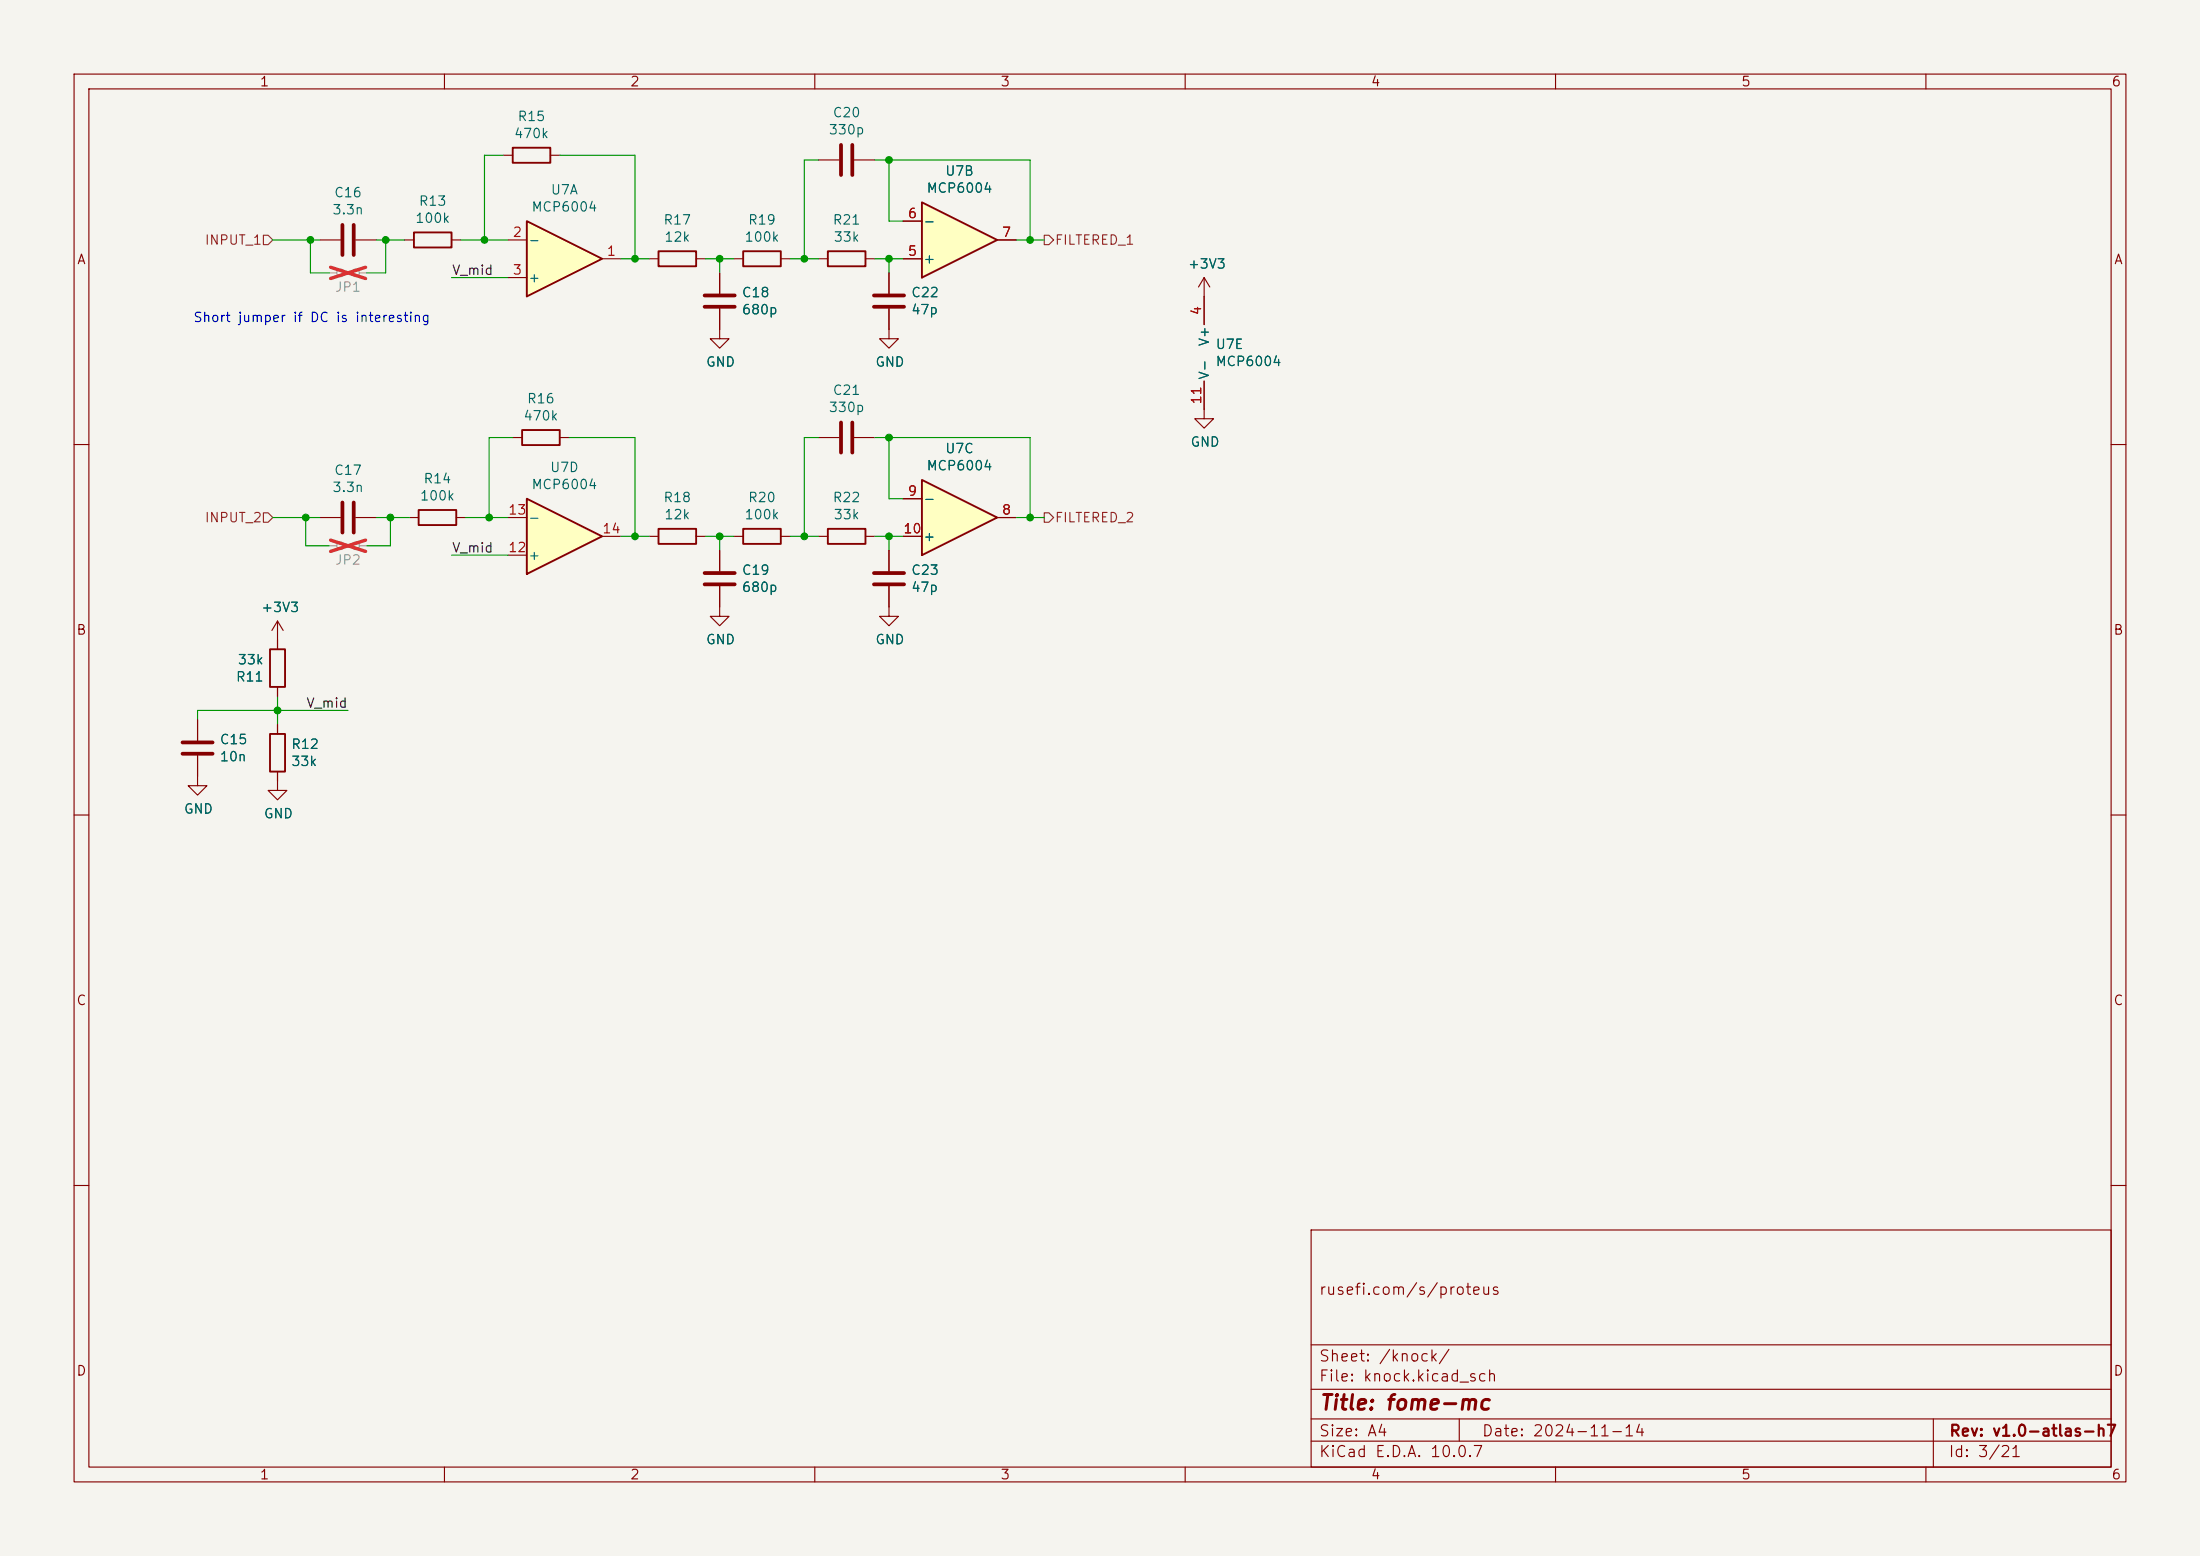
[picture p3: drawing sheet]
<svg xmlns="http://www.w3.org/2000/svg" width="297mm" height="210mm" viewBox="0 0 297 210" stroke-linecap="round" stroke-linejoin="round" font-family="sans-serif">
<path d="M0 0h297v210h-297z" fill="#f5f4ef" stroke="#f5f4ef" stroke-width=".14"/>
<g fill="none" stroke="#840000" stroke-width=".15">
<path d="M10 10h277v190h-277zM12 12h273v186h-273zM60 10v2M110 10v2M160 10v2M210 10v2M260 10v2M67.9 21h1.3M74.3 21h1.3M10 60h2M43.2 69.9h2.8M48 69.9h2.8"/>
<path d="M55.2 69.9h1.3M61.6 69.9h1.3M285 60h2M37.5 83.8v3.8M37.5 92.7v1.3M37.5 83.8l-.8 1.3M37.5 83.8l.7 1.3M10 110h2M285 110h2M10 160h2M177 166h108v32h-108zM285 160h2"/>
<path d="M60 198v2M110 198v2M160 198v2M177 194.5h108M177 191.5h108M177 187.5h108M177 181.5h108M197 191.5v3M210 198v2M260 198v2M261 191.5v6.5"/>
</g>
<path d="M69.2 19.9h5.1v2.1h-5.1zM56.5 68.8h5.1v2.1h-5.1zM36.4 87.6h2.1v5.1h-2.1z" fill="none" stroke="#840000" stroke-width=".25"/>
<path d="M46.2 67.8v4.1M47.8 67.8v4.1" fill="none" stroke="#840000" stroke-width=".51"/>
<g fill="none" stroke="#9c9b98" stroke-width=".15">
<path d="M44.4 73.7h1.1M48.5 73.7h1"/>
<circle cx="46" cy="73.7" r=".51"/>
<circle cx="48" cy="73.7" r=".51"/>
</g>
<path d="M44.6 72.9l4.8 1.5M49.4 72.9l-4.8 1.5" fill="none" stroke="#e12e31" stroke-width=".46"/>
<path d="M71.1 67.3l10.2 5.1-10.2 5.1z" fill="#ffffc2"/>
<path d="M55.9 31.4h5.1v2h-5.1zM88.9 33.9h5.1v2h-5.1zM70.5 58h5.1v2.1h-5.1zM71.1 67.3l10.2 5.1-10.2 5.1z" fill="none" stroke="#840000" stroke-width=".25"/>
<path d="M54.6 32.4h1.3M61 32.4h1.2M87.6 34.9h1.3M94 34.9h1.2M69.2 59.1h1.3M75.6 59.1h1.2M68.6 74.9h2.5M68.6 69.9h2.5M81.3 72.4h2.5M26.7 97.2v2.7M26.7 102v4h1.2l-1.2 1.3-1.3-1.3h1.3M37.5 105.4v1.3h1.2l-1.2 1.3-1.3-1.3h1.3" fill="none" stroke="#840000" stroke-width=".15"/>
<path d="M24.6 101.7h4.1M24.6 100.2h4.1" fill="none" stroke="#840000" stroke-width=".51"/>
<g fill="none" stroke="#9c9b98" stroke-width=".15">
<path d="M44.4 36.8h1.1M48.5 36.8h1"/>
<circle cx="46" cy="36.8" r=".51"/>
<circle cx="48" cy="36.8" r=".51"/>
</g>
<path d="M44.6 36.1l4.8 1.5M49.4 36.1l-4.8 1.5" fill="none" stroke="#e12e31" stroke-width=".46"/>
<path d="M71.1 29.8l10.2 5.1-10.2 5.1z" fill="#ffffc2"/>
<path d="M71.1 29.8l10.2 5.1-10.2 5.1zM111.8 33.9h5v2h-5zM36.4 99.1h2.1v5h-2.1z" fill="none" stroke="#840000" stroke-width=".25"/>
<path d="M43.2 32.4h2.8M48 32.4h2.8M68.6 32.4h2.5M68.6 37.5h2.5M81.3 34.9h2.5M110.5 34.9h1.3M110.5 21.6h2.8M115.3 21.6h2.8M116.8 34.9h1.3M37.5 97.8v1.3M37.5 104.1v1.3" fill="none" stroke="#840000" stroke-width=".15"/>
<path d="M113.5 19.6v4M115.1 19.6v4M46.2 30.4v4M47.8 30.4v4" fill="none" stroke="#840000" stroke-width=".51"/>
<path d="M124.5 27.3l10.1 5.1-10.1 5.1z" fill="#ffffc2"/>
<path d="M100.3 33.9h5.1v2h-5.1zM124.5 27.3l10.1 5.1-10.1 5.1z" fill="none" stroke="#840000" stroke-width=".25"/>
<g fill="none" stroke="#840000" stroke-width=".15">
<path d="M97.2 36.8v2.8M99.1 34.9h1.2M105.4 34.9h1.3M120 36.8v2.8M121.9 34.9h2.6M121.9 29.8h2.6M134.6 32.4h2.6M162.6 37.5v6.3M162.6 37.5l-.8 1.2M162.6 37.5l.7 1.2M97.2 41.7v4h1.2l-1.2 1.3-1.3-1.3h1.3M110.5 59.1h2.8"/>
<path d="M115.3 59.1h2.8M120 41.7v4h1.3l-1.3 1.3-1.3-1.3h1.3M162.6 51.4v5.1h1.2l-1.2 1.3-1.3-1.3h1.3M120 74.3v2.8M120 79.1v2.8"/>
</g>
<path d="M95.1 39.9h4.1M118 39.9h4M95.1 41.4h4.1M113.5 57v4.1M115.1 57v4.1M118 41.4h4M118 78.9h4M118 77.3h4" fill="none" stroke="#840000" stroke-width=".51"/>
<path d="M124.5 64.8l10.1 5.1-10.1 5z" fill="#ffffc2"/>
<path d="M88.9 71.4h5.1v2h-5.1zM100.3 71.4h5.1v2h-5.1zM111.8 71.4h5v2h-5zM124.5 64.8l10.1 5.1-10.1 5z" fill="none" stroke="#840000" stroke-width=".25"/>
<g fill="none" stroke="#840000" stroke-width=".15">
<path d="M97.2 36.8v2.8M120 36.8v2.8M121.9 34.9h2.6M121.9 29.8h2.6M134.6 32.4h2.6M97.2 41.7v2.8M120 41.7v2.8M162.6 40v3.8M162.6 51.4v3.8M87.6 72.4h1.3M94 72.4h1.2M97.2 79.1v4.1h1.2l-1.2 1.3-1.3-1.3h1.3"/>
<path d="M97.2 74.3v2.8M99.1 72.4h1.2M105.4 72.4h1.3M110.5 72.4h1.3M116.8 72.4h1.3M120 79.1v4.1h1.3l-1.3 1.3-1.3-1.3h1.3M120 74.3v2.8M121.9 67.3h2.6M121.9 72.4h2.6M134.6 69.9h2.6M26.7 97.2v2.7M37.5 86.4v1.2"/>
<path d="M37.5 92.7v1.3M37.5 97.8v1.3M26.7 102v2.8M37.5 104.1v1.3"/>
</g>
<path d="M95.1 78.9h4.1M95.1 77.3h4.1" fill="none" stroke="#840000" stroke-width=".51"/>
<path d="M35.6 31.8h.6l.6 .6-.6 .6h-.6zM141 31.8h.6l.6 .6-.6 .6h-.6zM35.6 69.2h.6l.6 .7-.6 .6h-.6zM141 69.2h.6l.6 .7-.6 .6h-.6z" fill="none" stroke="#725600" stroke-width=".15"/>
<g fill="none" stroke="#009600" stroke-width=".15">
<path d="M36.8 32.4h6.4M41.9 32.4v4.4h2.5M50.8 32.4h3.8M52.1 32.4v4.4h-2.6M61 37.5h7.6M62.2 32.4h6.4M67.9 21h-2.5v11.4M75.6 21h10.1v13.9M83.8 34.9h3.8M95.2 34.9h3.9M97.2 34.9v1.9M106.7 34.9h3.8"/>
<path d="M110.5 21.6h-1.9v13.3M118.1 34.9h3.8M118.1 21.6h21v10.8M120 21.6v8.2h1.9M120 34.9v1.9M137.2 32.4h3.8M69.2 59.1h-3.2v10.8M76.8 59.1h8.9v13.3M110.5 59.1h-1.9v13.3M118.1 59.1h21v10.8M120 59.1v8.2h1.9M36.8 69.9h6.4"/>
<path d="M41.3 69.9v3.8h3.1M50.8 69.9h4.4M52.7 69.9v3.8h-3.2M61 74.9h7.6M62.9 69.9h5.7M83.8 72.4h3.8M95.2 72.4h3.9M97.2 72.4v1.9M106.7 72.4h3.8M118.1 72.4h3.8M120 72.4v1.9M137.2 69.9h3.8"/>
<path d="M37.5 94v3.8M47 95.9h-20.3v1.3"/>
</g>
<g fill="#009600" stroke="#009600" stroke-width=".14">
<circle cx="120" cy="59.1" r=".46"/>
<circle cx="120" cy="72.4" r=".46"/>
<circle cx="108.6" cy="72.4" r=".46"/>
<circle cx="139.1" cy="69.9" r=".46"/>
<circle cx="97.2" cy="72.4" r=".46"/>
<circle cx="52.7" cy="69.9" r=".46"/>
<circle cx="66" cy="69.9" r=".46"/>
<circle cx="37.5" cy="95.9" r=".46"/>
<circle cx="85.7" cy="72.4" r=".46"/>
<circle cx="41.3" cy="69.9" r=".46"/>
<circle cx="65.4" cy="32.4" r=".46"/>
<circle cx="41.9" cy="32.4" r=".46"/>
<circle cx="85.7" cy="34.9" r=".46"/>
<circle cx="52.1" cy="32.4" r=".46"/>
<circle cx="108.6" cy="34.9" r=".46"/>
<circle cx="120" cy="21.6" r=".46"/>
<circle cx="139.1" cy="32.4" r=".46"/>
<circle cx="120" cy="34.9" r=".46"/>
<circle cx="97.2" cy="34.9" r=".46"/>
</g>
<text font-size="2" fill="#840000" x="178" y="190.8">Title: fome-mc</text>
<g font-size="1.5" fill="#840000">
<text x="178" y="175.1">rusefi.com/s/proteus</text>
<text x="178" y="184.1">Sheet: /knock/</text>
<text x="178" y="186.8">File: knock.kicad_sch</text>
<text x="178" y="197">KiCad E.D.A. 10.0.7</text>
<text x="178" y="194.2">Size: A4</text>
<text x="200" y="194.2">Date: 2024-11-14</text>
<text x="263" y="197">Id: 3/21</text>
<text x="263" y="194.2">Rev: v1.0-atlas-h7</text>
</g>
<g font-size="1.3" fill="#840000">
<text x="35" y="12">1</text>
<text x="85" y="12">2</text>
<text x="135" y="12">3</text>
<text x="185" y="12">4</text>
<text x="235" y="12">5</text>
<text x="285" y="12">6</text>
<text x="10.3" y="36">A</text>
<text x="285.3" y="36">A</text>
<text x="10.2" y="86">B</text>
<text x="285.2" y="86">B</text>
<text x="10.2" y="136">C</text>
<text x="285.2" y="136">C</text>
<text x="10.2" y="186">D</text>
<text x="285.2" y="186">D</text>
<text x="35" y="200">1</text>
<text x="85" y="200">2</text>
<text x="135" y="200">3</text>
<text x="185" y="200">4</text>
<text x="235" y="200">5</text>
<text x="285" y="200">6</text>
</g>
<g font-size="1.3" fill="#006464">
<text x="69.8" y="16.7">R15</text>
<text x="112.3" y="16.2">C20</text>
<text x="69.3" y="19">470k</text>
<text x="111.8" y="18.5">330p</text>
<text x="44.8" y="29.3">3.3n</text>
<text x="45" y="26.9">C16</text>
<text x="56.4" y="28.1">R13</text>
<text x="71.7" y="28.9">MCP6004</text>
<text x="74.3" y="26.6">U7A</text>
<text x="125" y="26.3">MCP6004</text>
<text x="127.5" y="24">U7B</text>
<text x="56" y="30.4">100k</text>
<text x="71.2" y="33.3">-</text>
<text x="89.5" y="30.6">R17</text>
<text x="89.6" y="32.9">12k</text>
<text x="100.4" y="32.9">100k</text>
<text x="100.9" y="30.6">R19</text>
<text x="112.3" y="30.6">R21</text>
<text x="112.4" y="32.9">33k</text>
<text x="124.6" y="35.9">+</text>
<text x="124.6" y="30.8">-</text>
<text x="71.2" y="38.4">+</text>
<text x="100.1" y="40.4">C18</text>
<text x="122.9" y="40.4">C22</text>
<text x="160.3" y="36.6">+3V3</text>
<text x="100.1" y="42.7">680p</text>
<text x="122.9" y="42.7">47p</text>
<text x="163.5" y="46.8" transform="rotate(-90 163.5 46.8)">V+</text>
<text x="164" y="47.4">U7E</text>
<text x="95.2" y="49.8">GND</text>
<text x="112.3" y="53.6">C21</text>
<text x="118.1" y="49.8">GND</text>
<text x="163.5" y="51.3" transform="rotate(-90 163.5 51.3)">V-</text>
<text x="164" y="49.7">MCP6004</text>
<text x="70.6" y="57.1">470k</text>
<text x="71.1" y="54.8">R16</text>
<text x="111.8" y="55.9">330p</text>
<text x="45" y="64.4">C17</text>
<text x="57.1" y="65.6">R14</text>
<text x="74.2" y="64">U7D</text>
<text x="125" y="63.8">MCP6004</text>
<text x="127.5" y="61.5">U7C</text>
<text x="160.6" y="60.6">GND</text>
<text x="44.8" y="66.7">3.3n</text>
<text x="56.6" y="67.9">100k</text>
<text x="71.2" y="70.8">-</text>
<text x="71.7" y="66.3">MCP6004</text>
<text x="89.5" y="68.1">R18</text>
<text x="89.6" y="70.4">12k</text>
<text x="100.4" y="70.4">100k</text>
<text x="100.9" y="68.1">R20</text>
<text x="112.3" y="68.1">R22</text>
<text x="112.4" y="70.4">33k</text>
<text x="124.6" y="68.3">-</text>
<text x="71.2" y="75.9">+</text>
<text x="100.1" y="77.9">C19</text>
<text x="122.9" y="77.9">C23</text>
<text x="124.6" y="73.4">+</text>
<text x="35.2" y="82.9">+3V3</text>
<text x="100.1" y="80.2">680p</text>
<text x="122.9" y="80.2">47p</text>
<text x="32" y="90">33k</text>
<text x="95.2" y="87.3">GND</text>
<text x="118.1" y="87.3">GND</text>
<text x="31.8" y="92.3">R11</text>
<text x="29.6" y="100.8">C15</text>
<text x="39.2" y="101.4">R12</text>
<text x="29.6" y="103.1">10n</text>
<text x="39.2" y="103.7">33k</text>
<text x="24.7" y="110.1">GND</text>
<text x="35.5" y="110.8">GND</text>
</g>
<g font-size="1.3" fill="#a90000">
<text x="122.5" y="29.8">6</text>
<text x="69.1" y="32.3">2</text>
<text x="81.8" y="34.8">1</text>
<text x="122.5" y="34.8">5</text>
<text x="135.2" y="32.3">7</text>
<text x="69.1" y="37.4">3</text>
<text x="162.5" y="42.6" transform="rotate(-90 162.5 42.6)">4</text>
<text x="162.5" y="54.7" transform="rotate(-90 162.5 54.7)">11</text>
<text x="68.5" y="69.8">13</text>
<text x="122.5" y="67.2">9</text>
<text x="135.2" y="69.8">8</text>
<text x="68.5" y="74.8">12</text>
<text x="81.2" y="72.3">14</text>
<text x="121.9" y="72.3">10</text>
</g>
<g font-size="1.3" fill="#725600">
<text x="27.6" y="33.3">INPUT_1</text>
<text x="142.3" y="33.3">FILTERED_1</text>
<text x="27.6" y="70.8">INPUT_2</text>
<text x="142.3" y="70.8">FILTERED_2</text>
</g>
<g font-size="1.3" fill="#939391">
<text x="45.1" y="39.7">JP1</text>
<text x="45.1" y="76.5">JP2</text>
</g>
<g font-size="1.3" fill="#0f0f0f">
<text x="60.9" y="37.4">V_mid</text>
<text x="60.9" y="74.9">V_mid</text>
<text x="41.3" y="95.8">V_mid</text>
</g>
<text font-size="1.3" fill="#0000c2" x="26" y="43.8">Short jumper if DC is interesting</text>
</svg>
